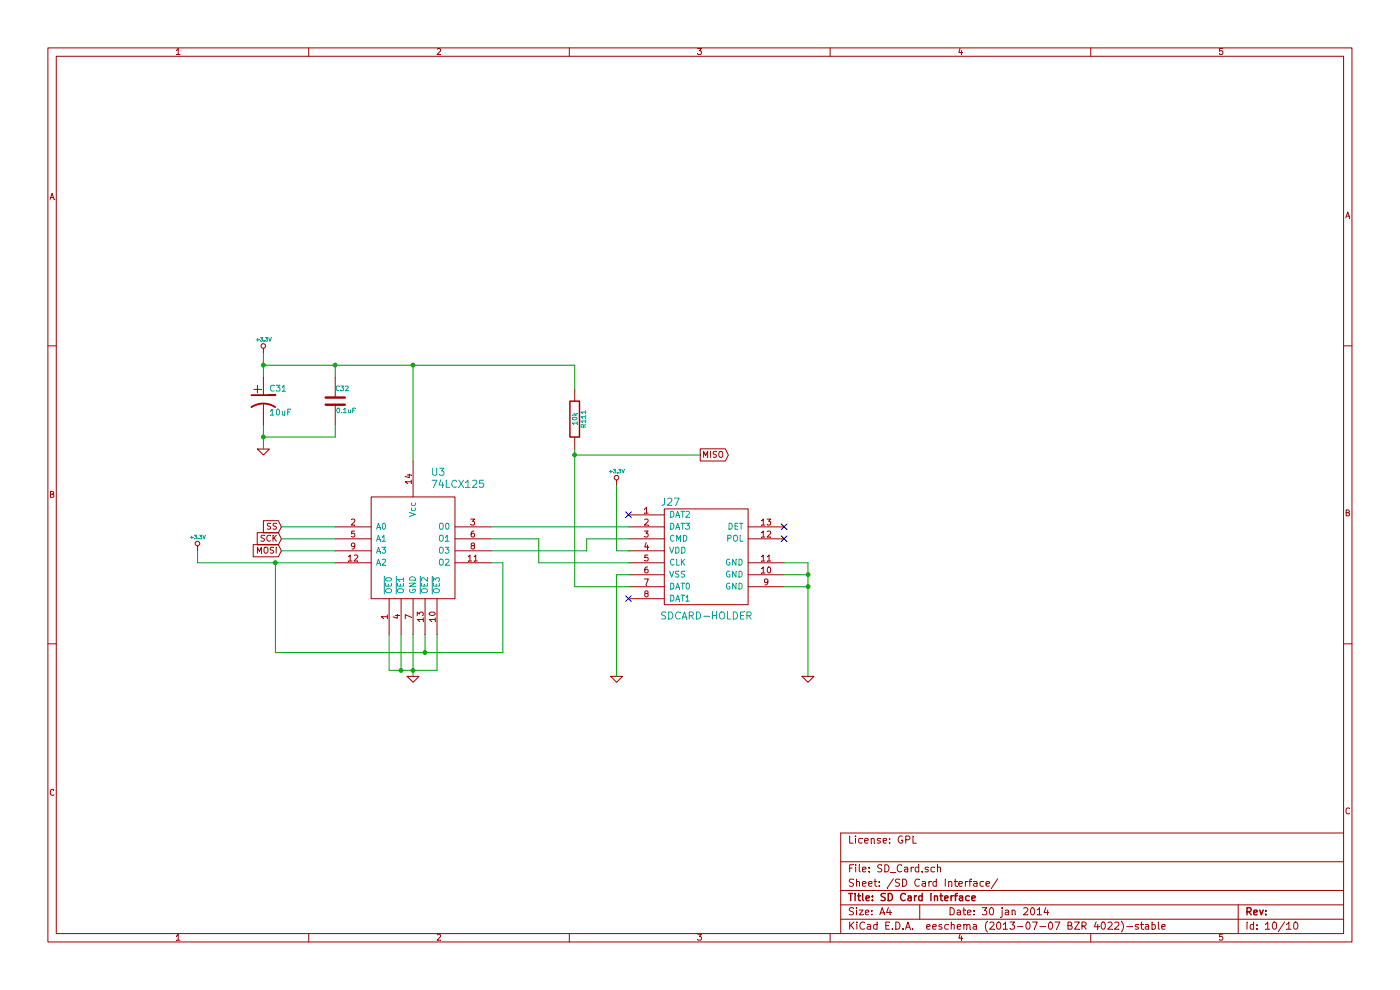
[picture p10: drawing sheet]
EESchema Schematic File Version 2
LIBS:power
LIBS:device
LIBS:transistors
LIBS:conn
LIBS:linear
LIBS:regul
LIBS:74xx
LIBS:cmos4000
LIBS:adc-dac
LIBS:memory
LIBS:xilinx
LIBS:special
LIBS:microcontrollers
LIBS:dsp
LIBS:microchip
LIBS:analog_switches
LIBS:motorola
LIBS:texas
LIBS:intel
LIBS:audio
LIBS:interface
LIBS:digital-audio
LIBS:philips
LIBS:display
LIBS:cypress
LIBS:siliconi
LIBS:opto
LIBS:atmel
LIBS:contrib
LIBS:valves
LIBS:decapede-parts
LIBS:RMC
LIBS:Decapede-cache
EELAYER 27 0
EELAYER END
$Descr A4 11693 8268
encoding utf-8
Sheet 10 10
Title "SD Card Interface"
Date "30 jan 2014"
Rev ""
Comp ""
Comment1 "License: GPL"
Comment2 ""
Comment3 ""
Comment4 ""
$EndDescr
$Comp
L C C32
U 1 1
P 2800 3350
F 0 "C32" H 2800 3450 40  0000 L CNN
F 1 "0.1uF" H 2806 3265 40  0000 L CNN
F 2 "~" H 2838 3200 30  0000 C CNN
F 3 "~" H 2800 3350 60  0000 C CNN
	1    2800 3350
	1    0    0    -1  
$EndComp
$Comp
L CP1 C31
U 1 1
P 2200 3350
F 0 "C31" H 2250 3450 50  0000 L CNN
F 1 "10uF" H 2250 3250 50  0000 L CNN
F 2 "~" H 2200 3350 60  0000 C CNN
F 3 "~" H 2200 3350 60  0000 C CNN
	1    2200 3350
	1    0    0    -1  
$EndComp
$Comp
L R R111
U 1 1
P 4800 3500
F 0 "R111" V 4880 3500 40  0000 C CNN
F 1 "10k" V 4807 3501 40  0000 C CNN
F 2 "~" V 4730 3500 30  0000 C CNN
F 3 "~" H 4800 3500 30  0000 C CNN
	1    4800 3500
	1    0    0    -1  
$EndComp
$Comp
L SDCARD-HOLDER J27
U 1 1
P 6000 4750
F 0 "J27" H 5600 5300 60  0000 C CNN
F 1 "SDCARD-HOLDER" H 5900 4350 60  0000 C CNN
F 2 "~" H 6000 4750 60  0000 C CNN
F 3 "~" H 6000 4750 60  0000 C CNN
	1    6000 4750
	1    0    0    -1  
$EndComp
$Comp
L +3.3V #PWR0176
U 1 1
P 1650 4600
F 0 "#PWR0176" H 1650 4560 30  0001 C CNN
F 1 "+3.3V" H 1650 4710 30  0000 C CNN
F 2 "" H 1650 4600 60  0000 C CNN
F 3 "" H 1650 4600 60  0000 C CNN
	1    1650 4600
	1    0    0    -1  
$EndComp
$Comp
L 74LCX125 U3
U 1 1
P 3450 4550
F 0 "U3" H 3600 5150 60  0000 L CNN
F 1 "74LCX125" H 3600 5050 60  0000 L CNN
F 2 "" H 3400 4900 60  0000 C CNN
F 3 "" H 3400 4900 60  0000 C CNN
	1    3450 4550
	1    0    0    -1  
$EndComp
$Comp
L +3.3V #PWR0177
U 1 1
P 2200 2950
F 0 "#PWR0177" H 2200 2910 30  0001 C CNN
F 1 "+3.3V" H 2200 3060 30  0000 C CNN
F 2 "" H 2200 2950 60  0000 C CNN
F 3 "" H 2200 2950 60  0000 C CNN
	1    2200 2950
	1    0    0    -1  
$EndComp
$Comp
L GND #PWR0178
U 1 1
P 2200 3750
F 0 "#PWR0178" H 2200 3750 30  0001 C CNN
F 1 "GND" H 2200 3680 30  0001 C CNN
F 2 "" H 2200 3750 60  0000 C CNN
F 3 "" H 2200 3750 60  0000 C CNN
	1    2200 3750
	1    0    0    -1  
$EndComp
Wire Wire Line
	2200 2950 2200 3150
Wire Wire Line
	2200 3050 4800 3050
Wire Wire Line
	2800 3050 2800 3150
Connection ~ 2200 3050
Wire Wire Line
	2200 3550 2200 3750
Wire Wire Line
	2200 3650 2800 3650
Wire Wire Line
	2800 3650 2800 3550
Connection ~ 2200 3650
Wire Wire Line
	3450 3050 3450 3850
Connection ~ 2800 3050
Wire Wire Line
	4100 4400 5250 4400
Wire Wire Line
	4100 4500 4500 4500
Wire Wire Line
	4500 4500 4500 4700
Wire Wire Line
	4500 4700 5250 4700
$Comp
L +3.3V #PWR0179
U 1 1
P 5150 4050
F 0 "#PWR0179" H 5150 4010 30  0001 C CNN
F 1 "+3.3V" H 5150 4160 30  0000 C CNN
F 2 "" H 5150 4050 60  0000 C CNN
F 3 "" H 5150 4050 60  0000 C CNN
	1    5150 4050
	1    0    0    -1  
$EndComp
Wire Wire Line
	5150 4050 5150 4600
NoConn ~ 5250 4300
NoConn ~ 5250 5000
NoConn ~ 6550 4400
NoConn ~ 6550 4500
Text GLabel 2350 4400 0    50   Input ~ 0
SS
Text GLabel 2350 4500 0    50   Input ~ 0
SCK
Text GLabel 2350 4600 0    50   Input ~ 0
MOSI
Wire Wire Line
	2350 4400 2800 4400
Wire Wire Line
	2800 4500 2350 4500
Wire Wire Line
	2350 4600 2800 4600
Wire Wire Line
	1650 4700 2800 4700
Wire Wire Line
	1650 4700 1650 4600
$Comp
L GND #PWR0180
U 1 1
P 3450 5650
F 0 "#PWR0180" H 3450 5650 30  0001 C CNN
F 1 "GND" H 3450 5580 30  0001 C CNN
F 2 "" H 3450 5650 60  0000 C CNN
F 3 "" H 3450 5650 60  0000 C CNN
	1    3450 5650
	1    0    0    -1  
$EndComp
Wire Wire Line
	3450 5300 3450 5650
Wire Wire Line
	3250 5300 3250 5600
Wire Wire Line
	3250 5600 3650 5600
Connection ~ 3450 5600
Wire Wire Line
	3350 5300 3350 5600
Connection ~ 3350 5600
Wire Wire Line
	3650 5600 3650 5300
Wire Wire Line
	4100 4700 4200 4700
Wire Wire Line
	4200 4700 4200 5450
Wire Wire Line
	4200 5450 2300 5450
Wire Wire Line
	3550 5450 3550 5300
Wire Wire Line
	2300 5450 2300 4700
Connection ~ 2300 4700
Connection ~ 3550 5450
Wire Wire Line
	5150 4600 5250 4600
Wire Wire Line
	5250 4500 4900 4500
Wire Wire Line
	4900 4500 4900 4600
Wire Wire Line
	4900 4600 4100 4600
$Comp
L GND #PWR0181
U 1 1
P 5150 5650
F 0 "#PWR0181" H 5150 5650 30  0001 C CNN
F 1 "GND" H 5150 5580 30  0001 C CNN
F 2 "" H 5150 5650 60  0000 C CNN
F 3 "" H 5150 5650 60  0000 C CNN
	1    5150 5650
	1    0    0    -1  
$EndComp
Wire Wire Line
	5250 4800 5150 4800
Wire Wire Line
	5150 4800 5150 5650
Wire Wire Line
	5250 4900 4800 4900
Wire Wire Line
	4800 4900 4800 3750
$Comp
L GND #PWR0182
U 1 1
P 6750 5650
F 0 "#PWR0182" H 6750 5650 30  0001 C CNN
F 1 "GND" H 6750 5580 30  0001 C CNN
F 2 "" H 6750 5650 60  0000 C CNN
F 3 "" H 6750 5650 60  0000 C CNN
	1    6750 5650
	1    0    0    -1  
$EndComp
Wire Wire Line
	6550 4700 6750 4700
Wire Wire Line
	6750 4700 6750 5650
Wire Wire Line
	6550 4800 6750 4800
Connection ~ 6750 4800
Wire Wire Line
	6550 4900 6750 4900
Connection ~ 6750 4900
Wire Wire Line
	4800 3050 4800 3250
Connection ~ 3450 3050
Text GLabel 5850 3800 2    50   Output ~ 0
MISO
Wire Wire Line
	4800 3800 5850 3800
Connection ~ 4800 3800
$EndSCHEMATC
